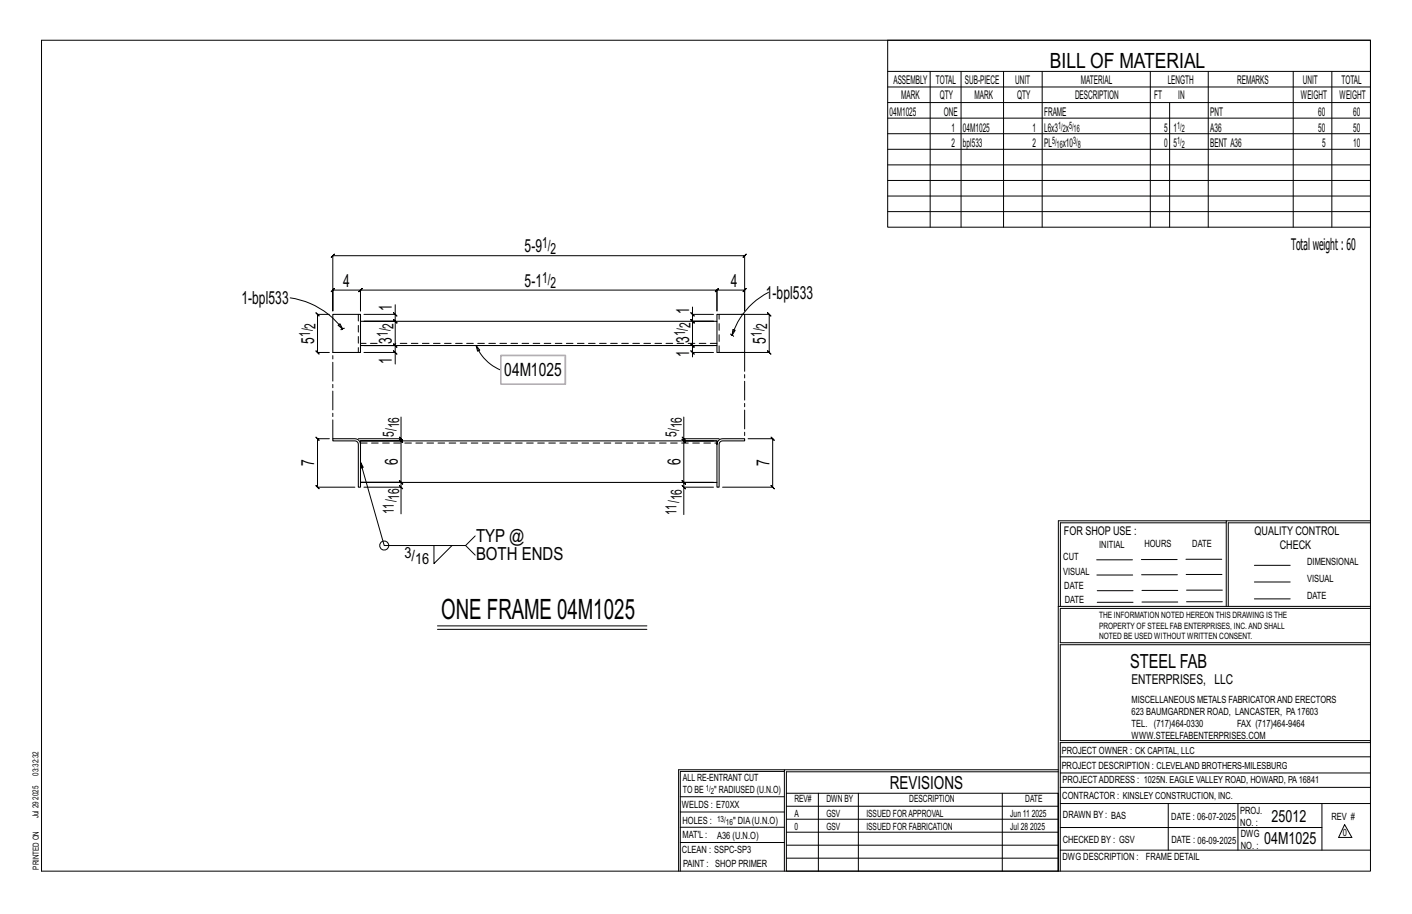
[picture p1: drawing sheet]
<svg xmlns="http://www.w3.org/2000/svg" width="432mm" height="279mm" viewBox="0 0 432 279" stroke-linecap="round" stroke-linejoin="round" font-family="sans-serif">
<g fill="none" stroke="#000" stroke-width=".31">
<path d="M12.7 12.3h406.4v254h-406.4zM271.5 12.3h147.6v57.2h-147.6zM271.5 21.8h147.6M271.5 26.6h147.6M271.5 31.4h147.6M271.5 36.1h147.6M284.5 21.8v47.7M293.9 21.8v47.7M306.9 21.8v47.7M318.7 21.8v47.7M351.8 21.8v47.7M357.7 31.4v38.1"/>
<path d="M369.5 21.8v47.7M395.5 21.8v47.7M407.3 21.8v47.7M271.5 40.9h147.6M271.5 45.6h147.6M271.5 50.4h147.6M271.5 55.2h147.6M271.5 59.9h147.6M101.3 78.7l1-1-.5 .5h125.9l-.5 .5 1-1-.5 .5v16.8v-6.3l.5-.5-1 1 .5-.5h-8.4l.5-.5-1 1 .5-.5v6.3v-6.3l.5-.5-1 1 .5-.5h-109.1l.5-.5-1 1 .5-.5v6.3v-6.3l.5-.5-1 1 .5-.5h-8.4l.5-.5-1 1 .5-.5v6.3v-16.8zM271.5 64.7h147.6M88.7 91.1a24.4 24.4 0 0 1 16.1 9.5M100.7 96.1h-3.6l-.5-.5 1 1-.5-.5v11.6l-.5-.5 1 1-.5-.5h3.6"/>
<path d="M103.4 99.4l.6-.4 .8 1.6zM120.4 95.6l1 1zM120.9 93.2v2.9h-9.6M120.9 96.1v2.1l-.5-.5 1 1-.5-.5h-9.6h9.6l-.5-.5 1 1-.5-.5v7.4l-.5-.5 1 1-.5-.5h-9.6h9.6l-.5-.5 1 1-.5-.5v2.1M211.3 95.6l1 1zM211.8 93.9v2.2h6.4M211.8 96.1v2.1l-.5-.5 1 1-.5-.5h6.4h-6.4l-.5-.5 1 1-.5-.5v7.4l-.5-.5 1 1-.5-.5h6.4h-6.4l-.5-.5 1 1-.5-.5v2.1M226.7 96.1h8.5l-.5-.5 1 1-.5-.5v11.6l-.5-.5 1 1-.5-.5h-8.5M235 89.4a22.4 22.4 0 0 0-11.1 13.1M104.8 100.6l-.6 .2M105.3 100.4l-.5 .2M111.3 107.7h9.6v3.6"/>
<path d="M120.4 107.2l1 1zM145.6 105.6l1.1 1.4-.7 .4zM145.6 105.6a13.8 13.8 0 0 0 7.5 7.5M211.3 107.2l1 1zM218.2 107.7h-6.4v1.4M223.4 102.1l.5 .4M223.9 102.5l.4 .3M224.1 100.7l.7 .3-.9 1.5zM100.7 134.1h-3.6l-.5-.5 1 1-.5-.5v14.8l-.5-.5 1 1-.5-.5h11.4M122.1 133.6l1 1zM122.6 134.1v.7l-.5-.5 1 1-.5-.5h-12.4h12.4l-.5-.5 1 1-.5-.5v12.7l-.5-.5 1 1-.5-.5h-12.4h12.4l-.5-.5 1 1-.5-.5v1.4M122.6 127.5v6.6h-13"/>
<path d="M208.6 133.6l1 1zM209.1 127.5v6.6h10.8M209.1 134.1v.7l-.5-.5 1 1-.5-.5h10.2M218.2 134.8h-9.1l-.5-.5 1 1-.5-.5v12.7l-.5-.5 1 1-.5-.5h9.1h-9.1l-.5-.5 1 1-.5-.5v1.4M228.8 134.1h7.5l-.5-.5 1 1-.5-.5v14.8l-.5-.5 1 1-.5-.5h-15.3M110.2 141.3l.2 1.8 .7-.2-.9-1.6 7.3 25.5h24.9l2.9-3M111.3 148.9h11.3v8.2M122.1 148.4l1 1zM208.6 148.4l1 1zM218.2 148.9h-9.1v8.4M375 159.8h-50.7v25.6M375 159.2h-51.3l-.1 107.1"/>
<path d="M419.1 159.2h-44.1v26.2M419.1 159.8h-43.5v25.6M132.7 166.8v5.5l5.5-5.5M142.4 166.8l2.9 2.9M335.4 171.1h10.9M335.4 175.8h11M349 171h11M349.1 175.7h11M362.7 171h10.9M362.7 175.6h11M383.6 172.8h11M383.6 177.9h11"/>
<path d="M133.8 191.3h64M133.8 192.4h64M323.7 185.4h95.4M335.5 184.1h11M335.5 180.6h11M349.2 184h11M349.2 180.5h11M362.9 180.4h10.9M362.9 184h10.9M383.6 183.1h11M419.1 186h-94.9v10.5h94.9M419.1 197.1h-94.9v29.3h94.9v.6h-94.9v39.3"/>
<path d="M239.9 235.8h-31.9v30.5M239.9 235.3h-32.4v31M323.6 235.3h-83.7v31M323.6 235.9h-83.1v6.6M324.2 236.3h94.9M324.2 231.4h94.9M208 252.9h31.9M208 257.5h31.9M208 243.6h31.9M208 248.2h31.9M240.5 242.5h83.1v23.8h-83.1zM240.5 258.4h83.1"/>
<path d="M240.5 254.4h83.1M240.5 250.4h83.1M240.5 246.5h83.1M250.3 242.5v23.8M262.5 242.5v23.8M306.5 242.5v23.8M324.2 253h80.1M324.2 245.6h94.9M324.2 259.9h94.9M324.2 240.7h94.9M357.3 245.6v14.3M378.6 245.6v14.3"/>
<path d="M404.3 245.6v14.3M411.2 252.1l2.2 3.9h-4zM240.5 262.3h83.1"/>
<circle cx="117.5" cy="166.8" r="1.38"/>
</g>
<path d="M110.2 98.2h109.1v7.4h-109.1zM110.2 98.2v-2.1h-8.4v11.6h8.4v-2.1M219.3 98.2v-2.1h8.4v11.6h-8.4v-2.1M101.8 134.1h6.7a1.72 1.72 0 0 1 1.7 1.7v13.1h-.6l-.2-13.6-.9-.5h-6.7zM219.3 135.8a1.72 1.72 0 0 1 1.7-1.7h6.7v.7h-6.7l-.9 .5-.2 13.6h-.6v-14.1h-109.1v1M110.2 147.5h109.1" fill="none" stroke="#000" stroke-width=".32"/>
<path d="M109.6 96.1v11.6M115.3 105h-5.1M219.3 105h-98.4M219.9 107.7v-11.6M110.2 135.4h109.1" fill="none" stroke="#000" stroke-width=".31" stroke-dasharray="2 1.4"/>
<path d="M153.2 108.7h19.7v8.7h-19.7z" fill="none" stroke="#f0f" stroke-width=".5"/>
<path d="M227.7 107.7v26.4M101.8 134.1v-26.4" fill="none" stroke="#000" stroke-width=".31" stroke-dasharray="5.8 1 1 1"/>
<text font-size="8.6" x="134.9" y="189.4">ONE FRAME 04M1025</text>
<text font-size="6.4" x="321.1" y="20.7">BILL OF MATERIAL</text>
<text font-size="5.9" x="345.6" y="204.1">STEEL FAB</text>
<text font-size="5.6" x="154.2" y="114.8">04M1025</text>
<g font-size="5.5">
<text x="160.4" y="77.2">5-9</text>
<text x="105" y="87.7">4</text>
<text x="160.4" y="87.7">5-1</text>
<text x="223.5" y="87.7">4</text>
<text x="73.9" y="93">1-bpl533</text>
<text x="119.9" y="95.2" transform="rotate(-90 119.9 95.2)">1</text>
<text x="210.8" y="95.9" transform="rotate(-90 210.8 95.9)">1</text>
<text x="234.2" y="91.3">1-bpl533</text>
<text x="96.1" y="105.1" transform="rotate(-90 96.1 105.1)">5</text>
<text x="119.9" y="105.1" transform="rotate(-90 119.9 105.1)">3</text>
<text x="210.8" y="104.9" transform="rotate(-90 210.8 104.9)">3</text>
<text x="234.2" y="105.1" transform="rotate(-90 234.2 105.1)">5</text>
<text x="119.9" y="111.3" transform="rotate(-90 119.9 111.3)">1</text>
<text x="210.8" y="109.1" transform="rotate(-90 210.8 109.1)">1</text>
<text x="96.1" y="142.5" transform="rotate(-90 96.1 142.5)">7</text>
<text x="121.6" y="142.1" transform="rotate(-90 121.6 142.1)">6</text>
<text x="208.1" y="142.1" transform="rotate(-90 208.1 142.1)">6</text>
<text x="235.3" y="142.5" transform="rotate(-90 235.3 142.5)">7</text>
<text x="145.6" y="165.8">TYP @</text>
<text x="145.6" y="171.3">BOTH ENDS</text>
<text x="272.2" y="241.1">REVISIONS</text>
</g>
<g font-size="5.1">
<text x="388.9" y="251.3">25012</text>
<text x="386.6" y="258.1">04M1025</text>
</g>
<text font-size="4.9" x="394.8" y="76.4">Totalweight : 60</text>
<g font-size="4.7">
<text x="165.8" y="75.9">1/</text>
<text x="168.4" y="77.6">2</text>
<text x="165.8" y="86.4">1/</text>
<text x="168.4" y="88.1">2</text>
<text x="96.5" y="100.5" transform="rotate(-90 96.5 100.5)">2</text>
<text x="120.3" y="100.5" transform="rotate(-90 120.3 100.5)">2</text>
<text x="211.2" y="100.2" transform="rotate(-90 211.2 100.2)">2</text>
<text x="234.7" y="100.5" transform="rotate(-90 234.7 100.5)">2</text>
<text x="94.9" y="103.1" transform="rotate(-90 94.9 103.1)">1/</text>
<text x="118.6" y="103.1" transform="rotate(-90 118.6 103.1)">1/</text>
<text x="209.5" y="102.8" transform="rotate(-90 209.5 102.8)">1/</text>
<text x="233" y="103.1" transform="rotate(-90 233 103.1)">1/</text>
<text x="122.1" y="131" transform="rotate(-90 122.1 131)">16</text>
<text x="208.5" y="131" transform="rotate(-90 208.5 131)">16</text>
<text x="120.4" y="133.6" transform="rotate(-90 120.4 133.6)">5/</text>
<text x="206.9" y="133.6" transform="rotate(-90 206.9 133.6)">5/</text>
<text x="122.1" y="152.7" transform="rotate(-90 122.1 152.7)">16</text>
<text x="208.5" y="152.9" transform="rotate(-90 208.5 152.9)">16</text>
<text x="120.4" y="157.1" transform="rotate(-90 120.4 157.1)">11/</text>
<text x="206.9" y="157.3" transform="rotate(-90 206.9 157.3)">11/</text>
<text x="123.7" y="170.6">3/</text>
<text x="127" y="172.3">16</text>
</g>
<text font-size="4.2" x="346" y="209.1">ENTERPRISES, LLC</text>
<g font-size="3.7">
<text x="273.2" y="25.6">ASSEMBLY</text>
<text x="286.2" y="25.6">TOTAL</text>
<text x="295.1" y="25.6">SUB-PIECE</text>
<text x="310.4" y="25.6">UNIT</text>
<text x="330.5" y="25.6">MATERIAL</text>
<text x="357.1" y="25.6">LENGTH</text>
<text x="378.3" y="25.6">REMARKS</text>
<text x="398.4" y="25.6">UNIT</text>
<text x="410.2" y="25.6">TOTAL</text>
<text x="272.1" y="35.5">04M1025</text>
<text x="275.6" y="30.4">MARK</text>
<text x="287.4" y="30.4">QTY</text>
<text x="288.6" y="35.5">ONE</text>
<text x="298" y="30.4">MARK</text>
<text x="311" y="30.4">QTY</text>
<text x="319.3" y="35.5">FRAME</text>
<text x="328.7" y="30.4">DESCRIPTION</text>
<text x="353" y="30.4">FT</text>
<text x="360.3" y="30.4">IN</text>
<text x="370.1" y="35.5">PNT</text>
<text x="397.8" y="30.4">WEIGHT</text>
<text x="403.2" y="35.5">60</text>
<text x="409.6" y="30.4">WEIGHT</text>
<text x="413.8" y="35.5">60</text>
<text x="290.9" y="40.2">1</text>
<text x="294.5" y="40.2">04M1025</text>
<text x="315.8" y="40.2">1</text>
<text x="319.3" y="40.2">L6x3 x</text>
<text x="356" y="40.2">5</text>
<text x="358.9" y="40.2">1</text>
<text x="370.1" y="40.2">A36</text>
<text x="403.2" y="40.2">50</text>
<text x="413.8" y="40.2">50</text>
<text x="290.9" y="45">2</text>
<text x="294.5" y="45">bpl533</text>
<text x="315.8" y="45">2</text>
<text x="319.3" y="45">PL</text>
<text x="325" y="45">x10</text>
<text x="356" y="45">0</text>
<text x="358.9" y="45">5</text>
<text x="370.1" y="45">BENT A36</text>
<text x="404.3" y="45">5</text>
<text x="413.8" y="45">10</text>
<text x="325.3" y="163.4">FOR SHOP USE :</text>
<text x="383.7" y="163.4">QUALITY CONTROL</text>
<text x="391.4" y="167.8">CHECK</text>
</g>
<g font-size="3.1">
<text x="323.6" y="39.4">1/ 5/</text>
<text x="325" y="40.5">2</text>
<text x="328.3" y="40.5">16</text>
<text x="360" y="39.4">1/</text>
<text x="361.4" y="40.5">2</text>
<text x="321.7" y="44.1">5/</text>
<text x="323.1" y="45.3">16</text>
<text x="328.2" y="44.1">3/</text>
<text x="329.6" y="45.3">8</text>
<text x="360" y="44.1">1/</text>
<text x="361.4" y="45.3">2</text>
<text x="336.2" y="167.4">INITIAL</text>
<text x="350" y="167.1">HOURS</text>
<text x="364.6" y="167.2">DATE</text>
<text x="325.2" y="171.3">CUT</text>
<text x="399.8" y="172.8">DIMENSIONAL</text>
<text x="325.1" y="175.8">VISUAL</text>
<text x="399.8" y="177.9">VISUAL</text>
<text x="325.5" y="180">DATE</text>
<text x="325.7" y="184.4">DATE</text>
<text x="399.8" y="183.1">DATE</text>
<text x="346" y="215">MISCELLANEOUS METALS FABRICATORAND ERECTORS</text>
<text x="346" y="218.6">623 BAUMGARDNER ROAD, LANCASTER, PA17603</text>
<text x="346" y="225.8">WWW.STEELFABENTERPRISES.COM</text>
<text x="346" y="222.2">TEL. (717)464-0330</text>
<text x="378.3" y="222.2">FAX (717)464-9464</text>
<text x="324.7" y="230.5">PROJECT OWNER : CK CAPITAL, LLC</text>
<text x="208.8" y="238.8">ALL RE-ENTRANT CUT</text>
<text x="324.7" y="235.1">PROJECT DESCRIPTION : CLEVELAND BROTHERS-MILESBURG</text>
<text x="324.9" y="239.5">PROJECTADDRESS : 1025N. EAGLE VALLEY ROAD, HOWARD, PA16841</text>
<text x="208.8" y="242.5">TO BE</text>
<text x="218.4" y="242.5">&quot; RADIUSED (U.N.O)</text>
<text x="242.9" y="245.3">REV#</text>
<text x="252.7" y="245.3">DWN BY</text>
<text x="278.1" y="245.3">DESCRIPTION</text>
<text x="313.5" y="245.3">DATE</text>
<text x="324.9" y="244.2">CONTRACTOR : KINSLEY CONSTRUCTION, INC.</text>
<text x="208.5" y="247">WELDS : E70XX</text>
<text x="208.7" y="251.7">HOLES :</text>
<text x="224.2" y="251.8">&quot; DIA(U.N.O)</text>
<text x="242.9" y="249.9">A</text>
<text x="252.7" y="249.9">GSV</text>
<text x="264.9" y="249.9">ISSUED FORAPPROVAL</text>
<text x="309" y="249.9">Jun 11</text>
<text x="315.5" y="249.9">2025</text>
<text x="325.1" y="250">DRAWN BY : BAS</text>
<text x="358.2" y="250.5">DATE : 06-07-2025</text>
<text x="379.3" y="248.9">PROJ.</text>
<text x="407.2" y="250.5">REV #</text>
<text x="208.7" y="256.3">MAT'L :</text>
<text x="219.3" y="256.4">A36 (U.N.O)</text>
<text x="242.9" y="253.8">0</text>
<text x="252.7" y="253.8">GSV</text>
<text x="264.9" y="253.8">ISSUED FOR FABRICATION</text>
<text x="309" y="253.8">Jul 28</text>
<text x="315" y="253.8">2025</text>
<text x="325" y="257.6">CHECKED BY : GSV</text>
<text x="358.3" y="257.7">DATE : 06-09-2025</text>
<text x="379.3" y="252.5">NO. :</text>
<text x="379.5" y="255.9">DWG</text>
<text x="410.6" y="255.5">0</text>
<text x="208.6" y="260.7">CLEAN : SSPC-SP3</text>
<text x="324.9" y="262.9">DWG DESCRIPTION :</text>
<text x="350.4" y="263">FRAME DETAIL</text>
<text x="379.5" y="259.5">NO. :</text>
<text x="208.9" y="265">PAINT : SHOP PRIMER</text>
</g>
<g font-size="2.7">
<text x="336.1" y="189">THE INFORMATION NOTED HEREON THIS DRAWING IS THE</text>
<text x="336.1" y="195.4">NOTED BE USED WITHOUT WRITTEN CONSENT.</text>
<text x="336.1" y="192.2">PROPERTY OF STEEL FAB ENTERPRISES, INC.AND SHALL</text>
</g>
<g font-size="2.6">
<text x="215.9" y="241.8">1/</text>
<text x="217.4" y="242.7">2</text>
<text x="219.3" y="251.1">13/</text>
<text x="222" y="252.1">16</text>
</g>
<g font-size="2.5">
<text x="11.7" y="237.1" transform="rotate(-90 11.7 237.1)">03:32:32</text>
<text x="11.8" y="244.4" transform="rotate(-90 11.8 244.4)">2025</text>
<text x="11.8" y="250.1" transform="rotate(-90 11.8 250.1)">Jul 29</text>
<text x="11.9" y="265.8" transform="rotate(-90 11.9 265.8)">PRINTED ON</text>
</g>
</svg>
